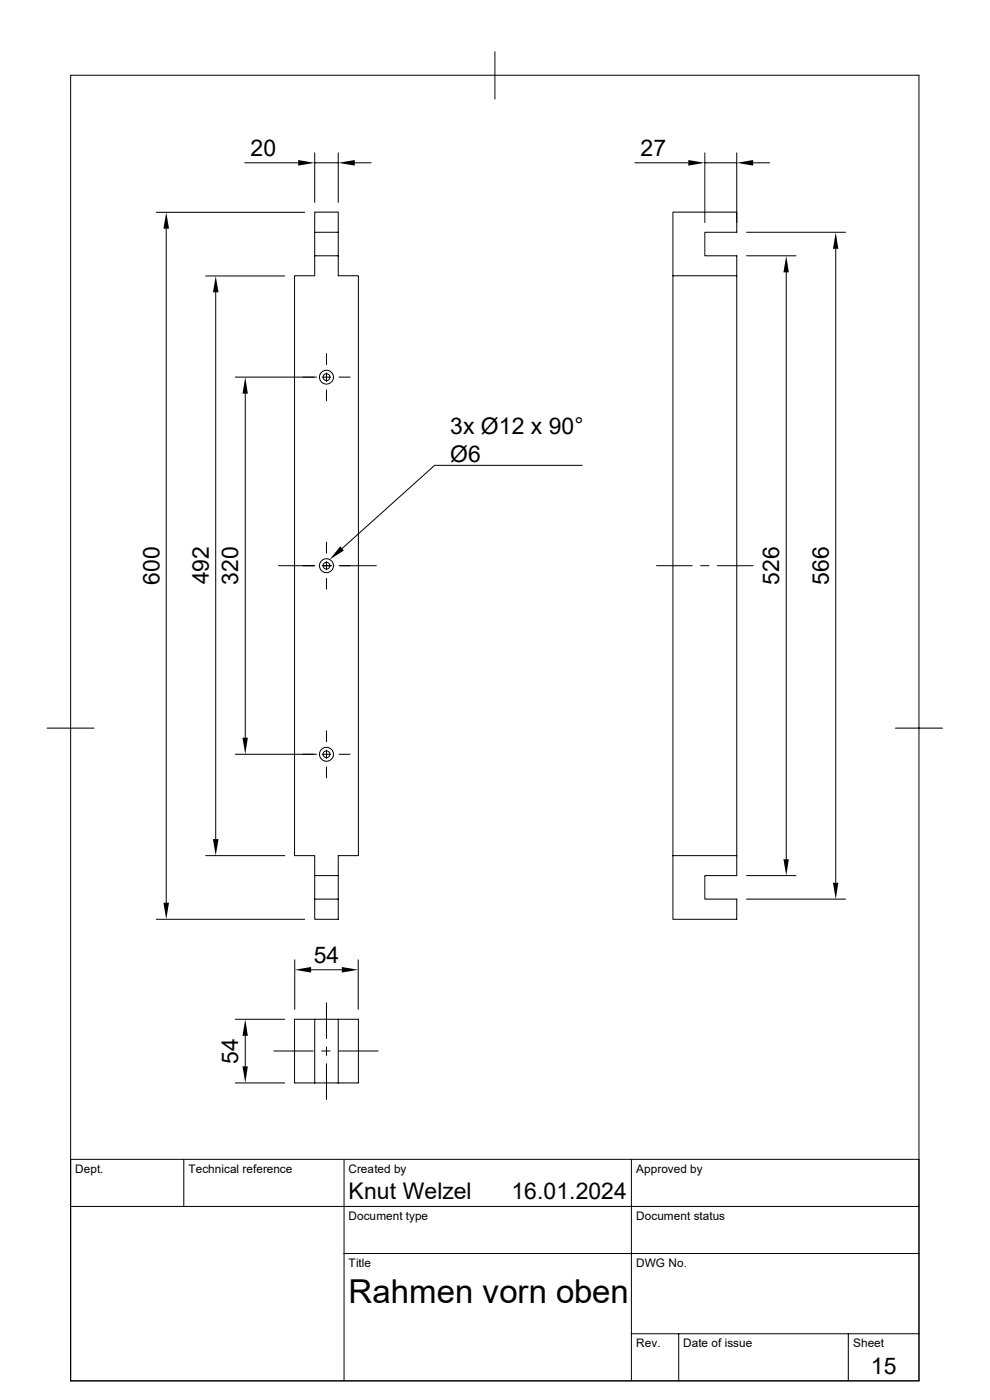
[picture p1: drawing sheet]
<svg xmlns="http://www.w3.org/2000/svg" width="210mm" height="297mm" viewBox="0 0 210 297" stroke-linecap="round" stroke-linejoin="round" font-family="sans-serif">
<g fill="none" stroke="#000" stroke-width=".21">
<path d="M15 16h179.9v276.9h-179.9zM105 11v10M51.9 34.5h11.3M66.8 32.4v10.5M66.8 34.5h5M71.8 32.4v10.5M75.3 34.5h3.4M134.7 34.5h11.3M149.5 34.5h6.8M149.5 32.4v14.8M156.3 32.4v14.8M159.8 34.5h3.5"/>
<path d="M33.1 45h31.5M35.3 48.5v143M43.6 58.5h16.8M66.8 49.3v5h5M66.8 49.3h5v5M66.8 54.3v4.2h-4.3v123h4.3v4.3M71.8 54.3v4.2h4.2v123h-4.2v4.3M71.8 49.3v-4.3h-5v4.3M142.7 58.5v123h13.6M156.3 58.5h-13.6v-13.5h13.6v4.3h-6.8v5h6.8v131.5h-6.8v5h6.8v4.2h-13.6v-13.5M158.4 54.3h10.5M158.4 49.3h21"/>
<path d="M166.8 57.8v124.5M177.3 52.8v134.5M45.8 62v116M69.3 75v2.3M69.3 79.1v1.8M49.9 80h17.2M52 83.5v73M68.4 80h1.7M69.3 82.7v2.3M71.9 80h2.4M123.5 98.7h-31.3l-19.6 17.7M69.3 115v2.3"/>
<path d="M69.3 119.1v1.8M59.1 120h7.7M68.4 120h2M69.3 122.7v2.3M71.9 120h7.9M139.3 120h7.6M148.6 120h1.8M152.2 120h7.6M10 154.5h10M69.3 155v2.4M69.3 159.1v1.8M189.9 154.5h10"/>
<path d="M49.9 160h17.2M68.4 160h1.7M69.3 162.7v2.3M71.9 160h2.4M33.1 195h31.5M43.6 181.5h16.8M66.8 185.8v5h5M66.8 185.8h5v5M66.8 190.8v4.2h5v-4.2M158.4 185.8h10.5M158.4 190.8h21M49.9 216.2h10.5"/>
<path d="M52 219.8v6.4M62.5 203.6v10.5M66 205.7h6.5M66.8 216.2h5M69.3 212.7v7.6M71.8 216.2h4.2v13.5h-13.5v-13.5h4.3v13.5M71.8 216.2v13.5M76 203.6v10.5M49.9 229.7h10.5M58.1 223h8.4M68.2 223h1.8M69.3 222.1v1.8"/>
<path d="M69.3 225.7v7.6M71.8 223h8.4M15 255.9h179.9M39 246v9.9M73 246v46.9M133.9 246v46.9M194.9 246h-179.9v46.9M73 265.9h121.9M133.9 283h61M144 283v9.9M180 283v9.9"/>
<circle cx="69.3" cy="80" r=".73"/>
<circle cx="69.3" cy="80" r="1.49"/>
<circle cx="69.3" cy="120" r="1.49"/>
<circle cx="69.3" cy="120" r=".73"/>
<circle cx="69.3" cy="160" r="1.49"/>
<circle cx="69.3" cy="160" r=".73"/>
</g>
<g fill="#000">
<path d="M63.2 34l3.6 .5-3.6 .6zM71.8 34.5l3.5-.5v1.1zM146 34l3.5 .5-3.5 .6zM156.3 34.5l3.5-.5v1.1zM35.3 45l.6 3.5h-1.2zM166.8 54.3l.5 3.5h-1.1zM177.3 49.3l.5 3.5h-1.1zM45.8 58.5l.6 3.5h-1.2zM52 80l.6 3.5h-1.2zM72.2 115.9l.7 .9-3 1.9zM51.4 156.5h1.2l-.6 3.5zM45.2 178h1.2l-.6 3.5z"/>
<path d="M34.7 191.5h1.2l-.6 3.5zM166.2 182.3h1.1l-.5 3.5zM176.7 187.3h1.1l-.5 3.5zM52 216.2l.6 3.6h-1.2zM62.5 205.7l3.5-.6v1.2zM72.5 205.1l3.5 .6-3.5 .6zM51.4 226.2h1.2l-.6 3.5z"/>
</g>
<text font-size="7" x="74" y="276.4">Rahmen vorn oben</text>
<g font-size="4.9">
<text x="53.2" y="33.1">20</text>
<text x="135.9" y="33.1">27</text>
<text x="95.5" y="92">3x Ø12 x 90°</text>
<text x="95.5" y="98">Ø6</text>
<text x="33.8" y="124.1" transform="rotate(-90 33.8 124.1)">600</text>
<text x="44.3" y="124" transform="rotate(-90 44.3 124)">492</text>
<text x="50.5" y="124.1" transform="rotate(-90 50.5 124.1)">320</text>
<text x="165.3" y="124.1" transform="rotate(-90 165.3 124.1)">526</text>
<text x="175.8" y="124.1" transform="rotate(-90 175.8 124.1)">566</text>
<text x="66.5" y="204.3">54</text>
<text x="50.5" y="225.7" transform="rotate(-90 50.5 225.7)">54</text>
<text x="74" y="254.5">Knut Welzel</text>
<text x="108.5" y="254.5">16.01.2024</text>
<text x="184.7" y="291.6">15</text>
</g>
<g font-size="2.5">
<text x="16" y="248.8">Dept.</text>
<text x="40" y="248.8">Technical reference</text>
<text x="74" y="248.8">Created by</text>
<text x="134.9" y="248.8">Approved by</text>
<text x="74" y="258.7">Document type</text>
<text x="135" y="258.7">Document status</text>
<text x="74" y="268.7">Title</text>
<text x="135" y="268.7">DWG No.</text>
<text x="135" y="285.8">Rev.</text>
<text x="145" y="285.8">Date of issue</text>
<text x="181" y="285.8">Sheet</text>
</g>
</svg>
